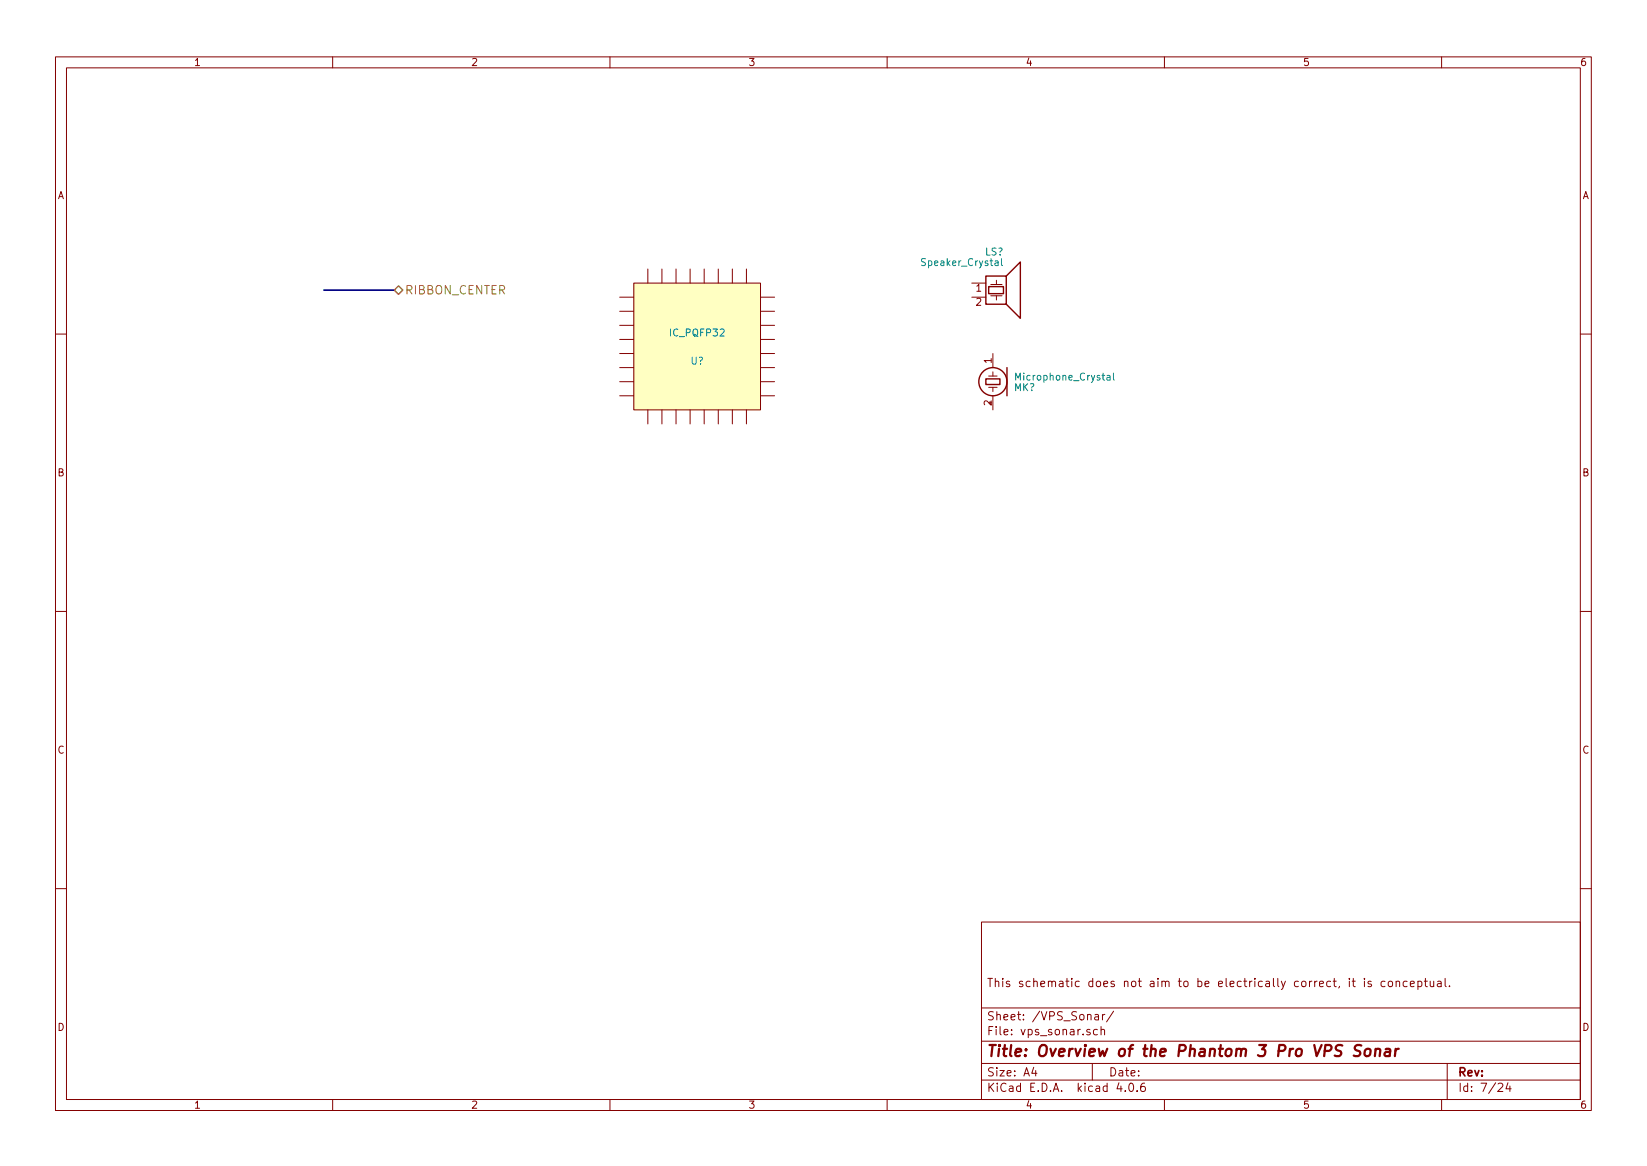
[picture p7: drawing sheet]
<svg xmlns="http://www.w3.org/2000/svg" width="297mm" height="210mm" viewBox="0 0 297 210" stroke-linecap="round" stroke-linejoin="round" font-family="sans-serif">
<g fill="none" stroke="#840000" stroke-width=".18">
<path d="M10 10.3h277v189.9h-277zM12 12.2h273v186.1h-273zM60 10.3v1.9M110 10.3v1.9M160 10.3v1.9M210 10.3v1.9M260 10.3v1.9M111.8 53.6h2.5M111.8 56.1h2.5M111.8 58.7h2.5M114.3 51h22.9v22.9h-22.9zM116.8 48.5v2.5"/>
<path d="M119.4 48.5v2.5M121.9 48.5v2.5M124.5 48.5v2.5M127 48.5v2.5M129.5 48.5v2.5M132.1 48.5v2.5M134.6 48.5v2.5M137.2 53.6h2.5M137.2 56.1h2.5M137.2 58.7h2.5M175.3 53.6h2.5M175.3 51h2.5"/>
<path d="M178.7 53.3h2M178.7 51.3h2M179.7 50.5v.8M179.7 53.3v.8M10 60.2h2M111.8 61.2h2.5M111.8 63.7h2.5M111.8 66.3h2.5M111.8 68.8h2.5M111.8 71.4h2.5M116.8 73.9v2.5M119.4 73.9v2.5"/>
<path d="M121.9 73.9v2.5M124.5 73.9v2.5M127 73.9v2.5M129.5 73.9v2.5M132.1 73.9v2.5M134.6 73.9v2.5M137.2 61.2h2.5M137.2 63.7h2.5M137.2 66.3h2.5M137.2 68.8h2.5M137.2 71.4h2.5M178.3 67.8h1.5"/>
<path d="M178.3 69.8h1.5M179.1 63.7v2.6M179.1 67.1v.7M179.1 69.8v.8M179.1 71.4v2.5M285 60.2h2M10 110.3h2M285 110.3h2M10 160.2h2M177 166.3h108v32h-108zM243.4 176.4v.2M243.4 176.9v1"/>
<path d="M243.9 176.9h.5M244.1 176.4v1.3l.3 .2M246.1 176.4v.2M246.1 176.9v1M247.3 177a.37 .37 0 0 0-.6 .1l.1 .3 .5 .1 .1 .1-.3 .3-.4-.1M249.8 177l-.4-.1-.3 .3v.6l.3 .1 .4-.1M250.4 177.1l.2-.2 .5 .2 .1 .5-.2 .2-.4 .1-.2-.1zM251.8 177.1l.2-.2 .4 .1v.9M251.8 176.9v1M253.8 177l-.5-.1-.2 .3v.6l.2 .1 .5-.1M254.4 177.4l.7-.1-.1-.3-.4-.1-.2 .2v.7h.6M255.7 177l.5-.1 .2 .3-.1 .6h-.6"/>
<path d="M255.7 176.9v1.5M256.9 176.9h.5M257.1 176.4v1.3l.3 .2M257.9 176.9l.1 .9 .4 .1 .2-.1M258.6 176.9v1M259.3 177h.6v.9M259.9 177.3l-.5 .1-.2 .2 .2 .3 .5-.1M260.6 176.4v1.3l.2 .2M261.4 177.8v.1M285 160.2h2M60 198.3v1.9M110 198.3v1.9"/>
<path d="M160 198.3v1.9M177 194.8h108M177 191.8h108M177 187.8h108M177 181.8h108M186.4 192.5l-.3 1h.9M186.8 193v1M196.6 185.7a.37 .37 0 0 0-.6 .1l.1 .2 .5 .2v.1l-.2 .3-.4-.1M197 191.8v3M197.5 183h.6v.9M197.9 185.7l-.4-.1-.3 .3 .1 .6 .2 .1 .4-.1M198.1 183.3l-.5 .1-.2 .2 .2 .3 .5-.1"/>
<path d="M198.6 185.7l.2-.1 .4 .1v.9M198.6 185.1v1.5M198.8 182.9v1M199.3 182.9l-.5 .3M200.8 182.3l-1.2 2M201.8 195.2l-.4 1.1h1M202.9 196.7v.1M203.8 195.4l.1-.1a.81 .81 0 0 1 .6 .6 .81 .81 0 0 1-.3 .8l-.1 .1a.8 .8 0 0 1-.6-.6 .8 .8 0 0 1 .3-.8zM205.1 196.7v.1M206.4 195.3a.59 .59 0 0 0-.7 .7l.1 .7 .2 .1 .5-.1 .1-.5-.2-.2-.4-.1-.3 .3M210 198.3v1.9M260 198.3v1.9"/>
<path d="M261 191.8v6.5M270.2 195.5l.6-.2 .2 .5-.9 1h.9M272 195.2l-.4 1.1h.9M272.3 195.8v1"/>
</g>
<path d="M245.5 188.5l-.3-.1-.6 .1a.47 .47 0 0 0-.3 .5 .47 .47 0 0 0 .4 .4l.3 .1a.48 .48 0 0 1 .3 .5 .48 .48 0 0 1-.4 .4l-.8-.1M246.3 189.3a.51 .51 0 0 1 .5-.2 .51 .51 0 0 1 .4 .4l-.1 .6a.54 .54 0 0 1-.5 .4 .54 .54 0 0 1-.5-.4zM248.1 189.3a.52 .52 0 0 1 .8 .1l-.1 1M248.1 189.1l-.1 1.3M249.9 189.2h.8l-.1 1.2M250.7 189.6l-.7 .1a.4 .4 0 0 0-.3 .3 .4 .4 0 0 0 .2 .4l.7-.1M251.7 189.1l-.1 1.3M252.3 189.1a.54 .54 0 0 0-.6 .4" fill="none" stroke="#840000" stroke-width=".41"/>
<path d="M58.4 52.3h12.7" fill="none" stroke="#000084" stroke-width=".3"/>
<path d="M71.9 51.6l.7 .7-.7 .8-.8-.8z" fill="none" stroke="#848400" stroke-width=".25"/>
<path d="M114.3 51h22.9v22.9h-22.9z" fill="#ffffc2" stroke="#ffffc2" stroke-width=".18"/>
<g fill="none" stroke="#840000" stroke-width=".25">
<path d="M177.8 49.8h3.7v5.1h-3.7zM178.3 51.7h2.7v1.3h-2.7zM181.5 49.8l2.5-2.6v10.2l-2.5-2.5M177.8 68.3h2.5v1h-2.5zM181.6 66.3v5.1"/>
<circle cx="179.1" cy="68.8" r="2.54"/>
</g>
<path d="M180.6 46.6v1.1l.2 .2M199.7 67.8h.5v.7M200.2 68l-.5 .1-.1 .1 .2 .3h.4M200.8 67.3v1l.2 .2" fill="none" stroke="#008484" stroke-width=".18"/>
<text font-size="2.8" fill="#840000" x="178" y="190.5">Title: Overview of the Phantom 3 Pro VPS Sonar</text>
<text font-size="2.1" fill="#848400" x="73.1" y="53.1">RIBBON_CENTER</text>
<g font-size="2.1" fill="#840000">
<text x="178" y="178">This schematic does not aim to be electrically correct, it is conceptual.</text>
<text x="178" y="184">Sheet: /VPS_Sonar/</text>
<text x="178" y="186.7">File: vps_sonar.sch</text>
<text x="178" y="196.9">KiCad E.D.A. kicad 4.0.6</text>
<text x="178" y="194.1">Size: A4</text>
<text x="200" y="194.1">Date:</text>
<text x="263" y="194.1">Rev:</text>
<text x="263" y="196.9">Id: 7/24</text>
</g>
<g font-size="1.8" fill="#840000">
<text x="35" y="11.9">1</text>
<text x="85" y="11.9">2</text>
<text x="135" y="11.9">3</text>
<text x="185" y="11.9">4</text>
<text x="235" y="11.9">5</text>
<text x="285" y="11.9">6</text>
<text x="10.4" y="35.9">A</text>
<text x="285.4" y="35.9">A</text>
<text x="176" y="52.6">1</text>
<text x="176" y="55.1">2</text>
<text x="178.8" y="65.5" transform="rotate(-90 178.8 65.5)">1</text>
<text x="178.8" y="73.1" transform="rotate(-90 178.8 73.1)">2</text>
<text x="10.4" y="85.9">B</text>
<text x="285.4" y="85.9">B</text>
<text x="10.4" y="135.9">C</text>
<text x="285.4" y="135.9">C</text>
<text x="10.4" y="185.9">D</text>
<text x="285.4" y="185.9">D</text>
<text x="35" y="199.9">1</text>
<text x="85" y="199.9">2</text>
<text x="135" y="199.9">3</text>
<text x="185" y="199.9">4</text>
<text x="235" y="199.9">5</text>
<text x="285" y="199.9">6</text>
</g>
<g font-size="1.8" fill="#008484">
<text x="166.5" y="47.9">Speaker_Crystal</text>
<text x="177.6" y="46">LS?</text>
<text x="121" y="60.6">IC_PQFP32</text>
<text x="124.6" y="65.7">U?</text>
<text x="182.9" y="70.5">MK?</text>
<text x="183.5" y="68.6">Microphone_Crystal</text>
</g>
</svg>
